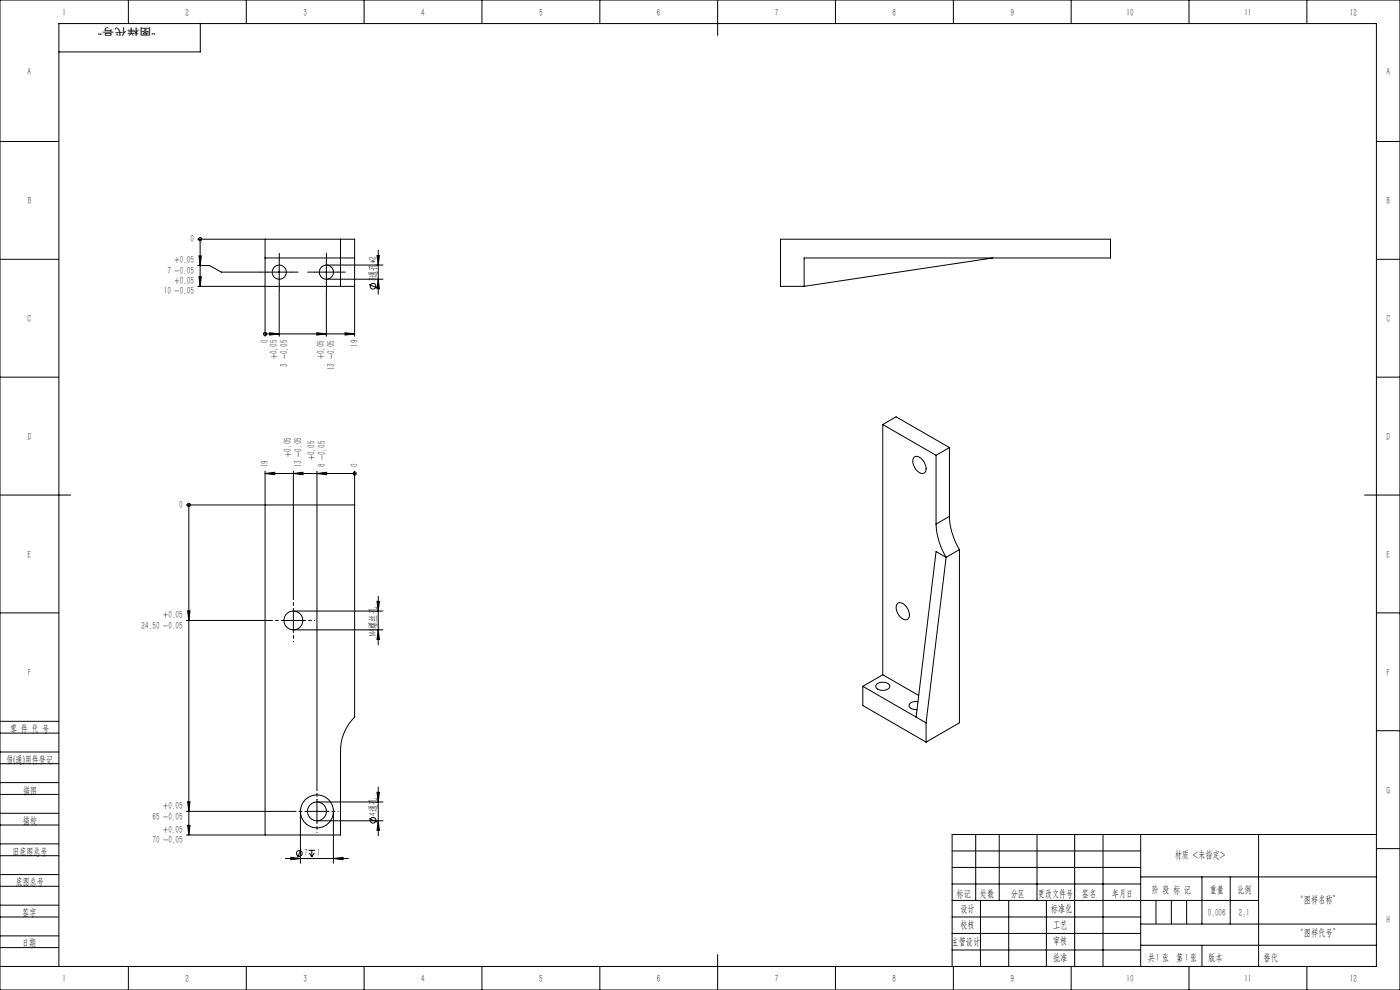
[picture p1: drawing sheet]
<svg xmlns="http://www.w3.org/2000/svg" width="594mm" height="420mm" viewBox="0 0 594 420" stroke-linecap="round" stroke-linejoin="round" font-family="sans-serif">
<g fill="none" stroke="#000" stroke-width=".42">
<path d="M0 0h594v420h-594zM54.5 0v10M85 10v12h-60M104.5 0v10M154.5 0v10M204.5 0v10M254.5 0v10M304.5 0v15M354.5 0v10M404.5 0v10M454.5 0v10M504.5 0v10"/>
<path d="M554.5 0v10M0 60h25M584 60h10M0 110h25M83.9 112.7h5l5 2.7h16.6M83.9 101.5h60.6M84.4 108.6h1l-.5 4.1zM84.4 117.4h1l-.5 4.1zM84.9 101.5v20M84.9 101.5h.1M112.5 109.4h38M112.5 101.5v41.2"/>
<path d="M113.5 115.4h10M118.5 110.5v10M133.5 115.4h10M138.5 110.5v10M138.5 112.4h24M138.5 118.4h24M144.5 101.5h6v41.2M144.5 101.5v20M159.9 108.4h1.1l-.5 4zM160.5 118.4l.5 4.1h-1.1zM160.5 106.1v18.7M331.2 101.5h140v7.9h-130v12.1h-10z"/>
<path d="M421.1 109.4l-79.9 12.1M584 110h10M83.9 121.5h66.6M118.5 123.5v19.2M138.5 123.5v19.2M156.6 120.7l3.4 1.4M112.5 141.7h.1M112.5 141.7h38M114.4 141.2l4.1 .5-4.1 .5zM134.4 141.2l4.1 .5-4.1 .5zM146.4 141.2l4.1 .5-4.1 .5zM0 160h25"/>
<path d="M584 160h10M112.5 199.9v154.3M124.5 199.9v54.3M134.5 199.9v135.3M150.5 199.9v104.3a20.4 20.4 0 0 0-6 14.3v35.7h-65.4M374.5 180.1l22.7 13.1M374.5 180.1v106.2M374.5 180.1l5.7-3.3 22.6 13.1M387.8 194.1a2.93 2.93 0 0 1 4.2 1.8 3.5 3.5 0 0 1 0 4.9 4.8 4.8 0 0 1-4.7-4.9zM397.2 193.2v29.1M402.8 189.9l-5.6 3.3M402.8 189.9v29.2"/>
<path d="M0 210h30M79.1 214.2h71.4M80.1 214.2v140M80.1 214.2h.1M112.5 200.9l4.1-.5v1zM112.5 200.9h38M124.5 200.9l4.1-.5v1zM134.5 200.9l4.1-.5v1zM150.5 200.9h.1M402.8 219.1a28.7 28.7 0 0 0 4.3 14.1M402.8 219.1l-5.6 3.2M579 210h15"/>
<path d="M397.2 222.3a29.5 29.5 0 0 0 4.2 14.1M401.4 236.4l-4.2-2.4-8.5 70.2M401.4 236.4l-8.5 70.3M407.1 233.2l-5.7 3.2M407.1 233.2v73.5l-14.2 8.1M79.6 259.1h1l-.5 4.1zM124.5 259.2h38M124.5 258.2v10M159.9 255.1h1.1l-.5 4.1zM160.5 252.9v20.7M380.7 256.1a2.6 2.6 0 0 1 3.8 1.3 4 4 0 0 1 .4 5.4 4.7 4.7 0 0 1-4.7-4.8zM0 260h25"/>
<path d="M79.1 263.2h36.4M119.5 263.2h10M124.5 267.2h38M160.5 267.2l.5 4.1h-1.1zM584 260h10M366.1 291.2l22.6 13M366.1 291.2v8.1l26.8 15.5M372 290.2a3.9 3.9 0 0 1 5.5 .6 2.58 2.58 0 0 1-3.6 2.1 1.88 1.88 0 0 1-2.1-2.4zM374.5 286.3l15.3 8.7M374.5 286.3l-8.4 4.9M389.5 297.7a3.1 3.1 0 0 0-3.8 1.6 2.77 2.77 0 0 0 3.4 1.7M0 319h25"/>
<path d="M0 311h25M0 306h25M388.7 304.2l4.2 2.5M392.9 306.7v8.1M584 310h10M0 324h25M0 337h25M0 332h25M134.5 339.2v10M159.9 336.1h1.1l-.5 4.1zM160.5 333.9v20.7M0 350h25"/>
<path d="M0 345h25M0 358h25M79.1 344.2h46.4M79.6 340.1h1l-.5 4.1zM79.6 350.1h1l-.5 4.1zM127.5 344.2v22M129.5 344.2h10M134.5 340.2h28M134.5 348.2h28M141.5 344.2v22M156.6 347.3l3.4 1.4M160.5 348.2l.5 4.1h-1.1z"/>
<path d="M414 354v28M424 354v28M440 354v28M456 354v56M468 354v56M484 354v56M534 354v56M584 354h-180v56M0 363h25M0 376h25M0 371h25M121.1 364.2h26.7"/>
<path d="M123.4 363.7l4.1 .5-4.1 .5zM127.7 360.3l-1.4 3.5M130.9 360.7h2.8M131.3 361.9l1 1.6M132.3 360.7v2.8M133.4 361.9l-1.1 1.6M141.5 364.2l4.1-.5v1zM404 361h80M404 368h80M404 375h80M484 372h100M510 372v20"/>
<path d="M522 372v20M584 360h10M0 389h25M0 384h25M0 397h25M404 389h80M404 382h130M404 396h80M416 382v28M428 382v28M444 382v28M484 392h100"/>
<path d="M490.5 382v10M497 382v10M503.5 382v10M0 402h25M0 410h584v-400h-559v400M54.5 410v10M104.5 410v10M154.5 410v10M204.5 410v10M254.5 410v10M304.5 405v15M354.5 410v10"/>
<path d="M404 403h80M404.5 410v10M454.5 410v10M484 401h100M504.5 410v10M510 401v9M554.5 410v10"/>
<circle cx="84.9" cy="101.5" r=".68"/>
<circle cx="118.5" cy="115.5" r="2.99"/>
<circle cx="138.5" cy="115.5" r="2.99"/>
<circle cx="158.3" cy="121.4" r="1.22"/>
<circle cx="112.5" cy="141.7" r=".68"/>
<circle cx="80.1" cy="214.2" r=".69"/>
<circle cx="150.5" cy="200.9" r=".68"/>
<circle cx="124.5" cy="263.2" r="4"/>
<circle cx="134.5" cy="344.2" r="4"/>
<circle cx="134.5" cy="344.2" r="7"/>
<circle cx="158.3" cy="348" r="1.21"/>
<circle cx="127" cy="362" r="1.21"/>
</g>
<path d="M124.5 258.2v-4M119.5 263.2h-4M124.5 268.2v4M129.5 263.2h4M134.5 339.2v-4M129.5 344.2h-4M134.5 349.2v4M139.5 344.2h4" fill="none" stroke="#000" stroke-width=".42" stroke-dasharray="30.5 1.3 1.3 1.3" stroke-dashoffset="30.4"/>
<path d="M113.5 115.4h-3M118.5 110.4v-3M123.5 115.4h3M133.5 115.4h-3M138.5 110.4v-3M143.5 115.4h3M118.5 120.4v3M138.5 120.4v3" fill="none" stroke="#000" stroke-width=".42" stroke-dasharray="30.5 1.3 1.3 1.3"/>
<g fill="#000">
<path d="M84.4 108.6h1l-.5 4.1zM84.4 117.4h1l-.5 4.1z"/>
<path d="M159.9 108.4h1.1l-.5 4zM160.5 118.4l.5 4.1h-1.1zM159.9 255.1h1.1l-.5 4.1zM160.5 267.2l.5 4.1h-1.1zM159.9 336.1h1.1l-.5 4.1zM160.5 348.2l.5 4.1h-1.1z"/>
<path d="M114.4 141.2l4.1 .5-4.1 .5zM134.4 141.2l4.1 .5-4.1 .5zM146.4 141.2l4.1 .5-4.1 .5z"/>
<path d="M134.5 200.9l4.1-.5v1zM124.5 200.9l4.1-.5v1zM112.5 200.9l4.1-.5v1z"/>
<path d="M79.6 259.1h1l-.5 4.1zM79.6 340.1h1l-.5 4.1zM79.6 350.1h1l-.5 4.1z"/>
<path d="M123.4 363.7l4.1 .5-4.1 .5zM141.5 364.2l4.1-.5v1z"/>
</g>
<g font-size="4.4">
<text x="26.5" y="6.7">1</text>
<text x="78.7" y="6.7">2</text>
<text x="128.7" y="6.7">3</text>
<text x="178.7" y="6.7">4</text>
<text x="228.7" y="6.7">5</text>
<text x="278.7" y="6.7">6</text>
<text x="328.7" y="6.7">7</text>
<text x="378.7" y="6.7">8</text>
<text x="428.7" y="6.7">9</text>
<text x="478" y="6.7">10</text>
<text x="528" y="6.7">11</text>
<text x="572.7" y="6.7">12</text>
<text x="11.7" y="31.7">A</text>
<text x="588.3" y="31.7">A</text>
<text x="11.7" y="86.6">B</text>
<text x="588.3" y="86.6">B</text>
<text x="80.8" y="102.7">0</text>
<text x="74.1" y="111.8">+0.05</text>
<text x="71" y="116.1">7 -0.05</text>
<text x="159.6" y="119.4" transform="rotate(-90 159.6 119.4)">3通孔*2</text>
<text x="69.5" y="124.9">10 -0.05</text>
<text x="74.1" y="120.6">+0.05</text>
<text x="11.7" y="136.6">C</text>
<text x="588.2" y="136.6">C</text>
<text x="113.8" y="145.7" transform="rotate(-90 113.8 145.7)">0</text>
<text x="151.8" y="147.3" transform="rotate(-90 151.8 147.3)">19</text>
<text x="117.6" y="152.5" transform="rotate(-90 117.6 152.5)">+0.05</text>
<text x="122" y="155.6" transform="rotate(-90 122 155.6)">3 -0.05</text>
<text x="137.6" y="152.5" transform="rotate(-90 137.6 152.5)">+0.05</text>
<text x="142" y="157.1" transform="rotate(-90 142 157.1)">13 -0.05</text>
<text x="11.7" y="186.7">D</text>
<text x="588.3" y="186.7">D</text>
<text x="123.6" y="193.7" transform="rotate(-90 123.6 193.7)">+0.05</text>
<text x="133.6" y="195.2" transform="rotate(-90 133.6 195.2)">+0.05</text>
<text x="113.8" y="198.3" transform="rotate(-90 113.8 198.3)">19</text>
<text x="128" y="198.3" transform="rotate(-90 128 198.3)">13 -0.05</text>
<text x="138" y="198.3" transform="rotate(-90 138 198.3)">8 -0.05</text>
<text x="151.8" y="198.3" transform="rotate(-90 151.8 198.3)">0</text>
<text x="76.1" y="215.5">0</text>
<text x="11.7" y="236.7">E</text>
<text x="588.2" y="236.7">E</text>
<text x="69.3" y="262.3">+0.05</text>
<text x="60.1" y="266.7">24.50 -0.05</text>
<text x="159.6" y="270" transform="rotate(-90 159.6 270)">M4螺丝孔</text>
<text x="11.8" y="286.6">F</text>
<text x="588.3" y="286.6">F</text>
<text x="4.3" y="310.5">零 件 代 号</text>
<text x="2.7" y="323.5">借(通)用件登记</text>
<text x="9.8" y="336.6">描图</text>
<text x="588.2" y="336.7">G</text>
<text x="64.7" y="347.7">65 -0.05</text>
<text x="69.3" y="343.3">+0.05</text>
<text x="159.6" y="346" transform="rotate(-90 159.6 346)">4通孔</text>
<text x="9.7" y="349.7">描校</text>
<text x="69.3" y="353.3">+0.05</text>
<text x="64.7" y="357.7">70 -0.05</text>
<text x="5.3" y="362.5">旧底图总号</text>
<text x="129" y="363.3">7</text>
<text x="134.4" y="363.3">1</text>
<text x="498.4" y="364.1">材质 &lt;未指定&gt;</text>
<text x="6.8" y="375.7">底图总号</text>
<text x="405.9" y="380.4">标记</text>
<text x="415.8" y="380.4">处数</text>
<text x="428.8" y="380.4">分区</text>
<text x="440.4" y="380.4">更改文件号</text>
<text x="459.1" y="380.4">签名</text>
<text x="471.9" y="380.4">年月日</text>
<text x="488.6" y="379.1">阶 段 标 记</text>
<text x="513.3" y="379.1">重量</text>
<text x="525" y="379.1">比例</text>
<text x="550.1" y="382.9">“图样名称”</text>
<text x="9.4" y="388.5">签字</text>
<text x="407.5" y="386.8">设计</text>
<text x="445.9" y="386.8">标准化</text>
<text x="512.5" y="388.4">0.006</text>
<text x="407.5" y="393.7">校核</text>
<text x="446.8" y="393.7">工艺</text>
<text x="588.2" y="391.7">H</text>
<text x="9.5" y="401.5">日期</text>
<text x="403.7" y="400.7">主管设计</text>
<text x="446.8" y="400.7">审核</text>
<text x="550.1" y="397.1">“图样代号”</text>
<text x="446.8" y="407.7">批准</text>
<text x="487" y="407.6">共 张 第 张</text>
<text x="490.3" y="407.6">1</text>
<text x="502.7" y="407.6">1</text>
<text x="512.6" y="407.6">版本</text>
<text x="26.5" y="416.7">1</text>
<text x="78.7" y="416.7">2</text>
<text x="128.7" y="416.7">3</text>
<text x="178.7" y="416.7">4</text>
<text x="228.7" y="416.7">5</text>
<text x="278.7" y="416.7">6</text>
<text x="328.7" y="416.7">7</text>
<text x="378.7" y="416.7">8</text>
<text x="428.7" y="416.7">9</text>
<text x="478" y="416.7">10</text>
<text x="528" y="416.7">11</text>
<text x="572.7" y="416.7">12</text>
</g>
<g font-size="4.4" fill="#0a0605">
<text x="525.6" y="388.4">2:1</text>
<text x="536.1" y="407.6">替代</text>
</g>
<text font-size="4.1" fill="#0a0605" x="66" y="11.9" transform="rotate(-180 66 11.9)">“图样代号”</text>
</svg>
